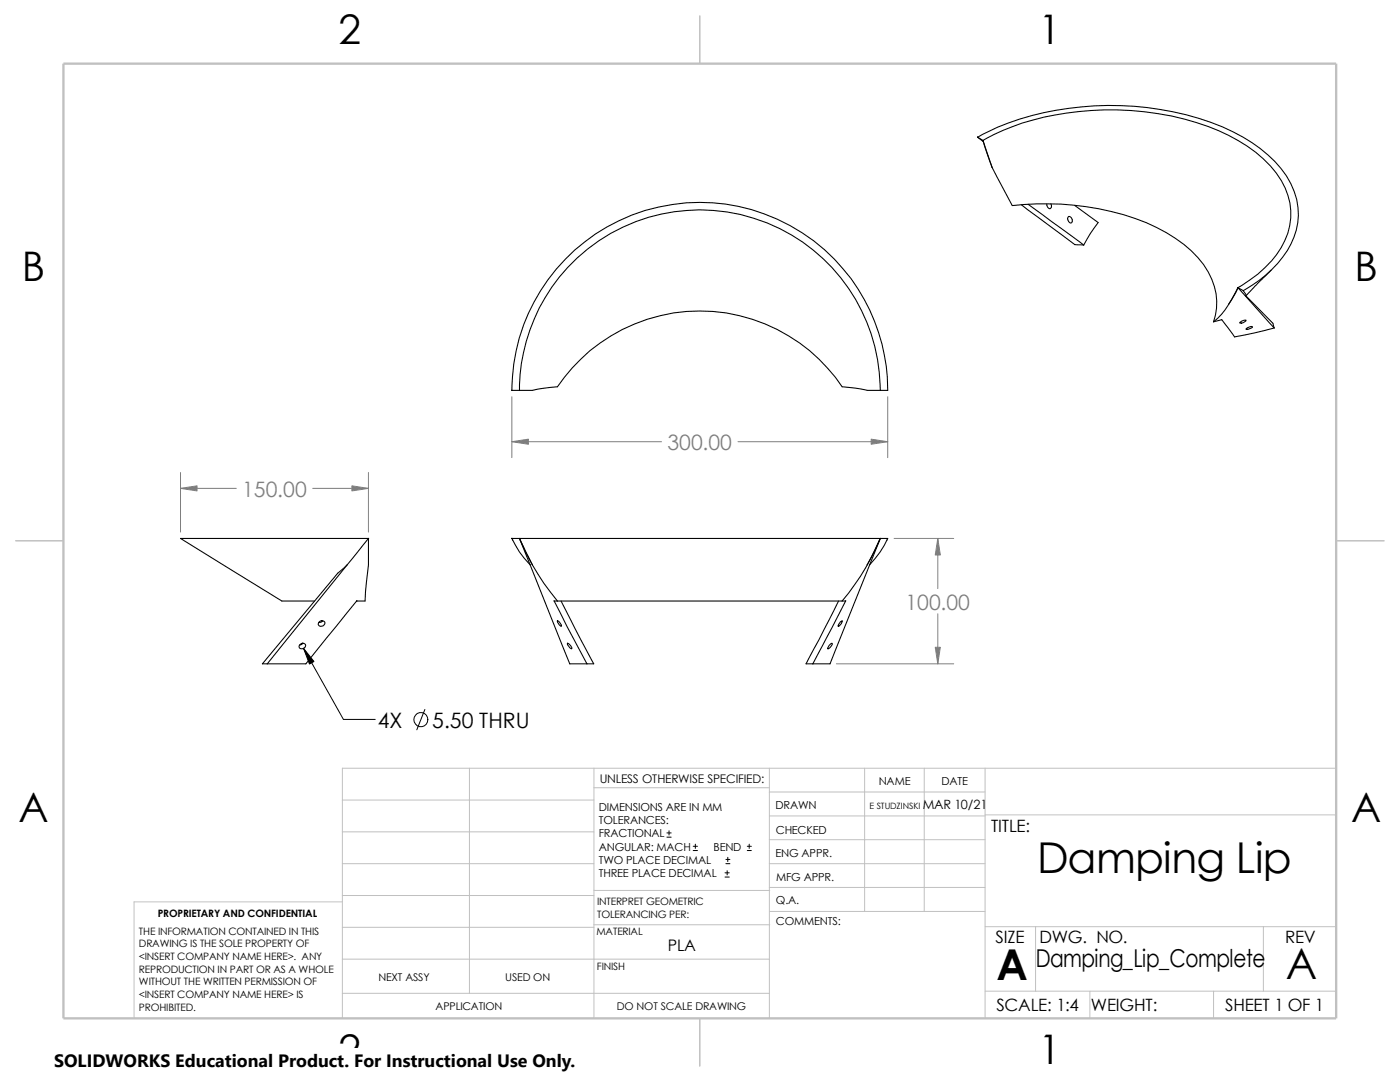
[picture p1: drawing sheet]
<svg xmlns="http://www.w3.org/2000/svg" width="279mm" height="216mm" viewBox="0 0 279 216" stroke-linecap="round" stroke-linejoin="round" font-family="sans-serif">
<g fill="none" stroke="#c0c0c0" stroke-width=".2">
<path d="M68.3 159.6h50.2M93.7 153.3v44.9M118.5 153.3v49.9M118.5 157.2h35M153.5 153.3v49.9M153.5 158h43.1M172.6 153.3v28.6M184.4 153.3v28.6M196.6 153.3v49.9M266.7 153.3h-198.4v49.9M68.3 178.7h50.2M68.3 172.3h50.2"/>
<path d="M68.3 166h50.2M68.3 180h-41.5v23.2M118.5 177.7h35.1M153.5 167.6h43.1M153.5 162.8h43.1M153.5 172.3h43.1M153.5 177.1h43.1M196.6 162.6h70.1M68.3 198.2h85.2M68.3 191.4h85.2M68.3 185h50.2M118.5 184.5h35.1"/>
<path d="M153.6 181.9h43M196.6 197.8h70.1M196.6 184.9h70.1M206.7 184.9v12.9M217.5 197.8v5.4M242.2 197.8v5.4M252.1 184.9v12.9"/>
</g>
<path d="M139.7 3.2v9.5M3.1 107.9h9.6M266.7 107.9h9.5M139.7 203.2v9.5" fill="none" stroke="#c0c0c0" stroke-width=".21"/>
<path d="M12.7 12.7h254v190.5h-254z" fill="none" stroke="#c0c0c0" stroke-width=".47"/>
<g fill="none" stroke="#000" stroke-width=".21">
<path d="M195.1 27.4h.1M195.1 27.4l1.1 .8M195.1 27.4l1.1 .6M195.1 27.4a54.4 54.4 0 0 1 26-6.4 57.2 57.2 0 0 1 25 5.3 25.2 25.2 0 0 1 11.5 10.3 13.3 13.3 0 0 1-1.6 14.7 24.7 24.7 0 0 1-7.9 6.7M196.2 28l1.8 5.4M196.2 28h.1M196.2 28a51.2 51.2 0 0 1 24.1-6.1 52.8 52.8 0 0 1 26.8 6.1 20.5 20.5 0 0 1 9.9 11 13.2 13.2 0 0 1-3.2 13 25.3 25.3 0 0 1-6.7 5.4M198 33.4l4 7.6a54.2 54.2 0 0 1 28.9 4.4 23.7 23.7 0 0 1 10.2 8.9 11.9 11.9 0 0 1 1.1 9.9M113.2 53.4a36 36 0 0 1 39.6-9 36 36 0 0 1 22.9 33.5h-.9a7.3 7.3 0 0 1-3.1-.3l-3.6-.4a34.3 34.3 0 0 0-56.8 0l-5 .7h-2.6a36.2 36.2 0 0 1 9.5-24.5zM203.8 40.9l10.7 7.9 1.8 .1M205.2 40.8l11.1 8.1M208.9 40.7a.7 .7 0 0 0 .8 .9l.1-.3-.1-.6"/>
<path d="M213.2 43.2a.73 .73 0 0 1 .7 .5 .73 .73 0 0 1-.2 .8 .86 .86 0 0 1-.5-1.3zM214.5 41l4.7 3.4-1.6 2.2-1.3 2.3M247.1 57.4l-1.9 3.3M247.1 57.4l-.4 .9-1.5 2.4M247.1 57.4h.1M247.1 57.4l1 .6M247.1 57.4l1.5 1.7M248.1 58l.5 .7v.4M248.6 59.1l5.7 6.3M248.6 59l5.4 5.5 .3 .9M253.7 53.9l-5.1 5.2M103.7 77.9h-1.5a37.5 37.5 0 0 1 37.5-37.5 37.5 37.5 0 0 1 37.5 37.5h-1.5"/>
<path d="M242.2 64.2l1.6-.4 2.6 3.4 7.9-1.8M245.2 60.7l-.1 .3a12.1 12.1 0 0 1-2.9 3.2M247.4 64.4l.1-.1a1.33 1.33 0 0 1 1.2-.4 1.03 1.03 0 0 1-1.3 .5zM248.7 65.6h.1a1.18 1.18 0 0 1 1.2-.4l-.2 .2a1.03 1.03 0 0 1-1.1 .2zM69.3 112.7l-1.9 1.7-15 18.1h.9M69.3 112.7l-16 19.8M71.2 119.9l-10.2 12.6h-7.7M73.5 107.4h-37.5l20.3 12.5h6.5M73.5 107.4l-4.2 5.3M73.5 107.4a49.3 49.3 0 0 1-.6 10.8v1.7h-1.7M73.5 107.4h.1M102.3 107.7v.1"/>
<path d="M103.7 107.4l2.6 5.3M103.7 107.4l1.2 2.7 1.4 2.6M103.7 107.4l2.1 5.3M103.7 107.4h-1.5a17.6 17.6 0 0 0 3.6 5.3M103.8 107.4h71.8M105.8 112.7l7.9 19.8h3.4M106.3 112.7a46 46 0 0 0 5 7.2M111.3 119.9h-.7l6.5 12.6M111.3 119.9h56.8M112 119.9l6.5 12.6h-1.4M167.3 119.9l-6.4 12.6h1.3M168.1 119.9h.7l-6.6 12.6"/>
<path d="M173.1 112.7l-.3 .6a52.6 52.6 0 0 1-4.7 6.6M173.6 112.7l-7.9 19.8h-3.5M175.7 107.4l-2.6 5.3M175.7 107.4l-1.2 2.8-1.4 2.5M175.7 107.4h1.5a18.5 18.5 0 0 1-3.6 5.3M175.7 107.4l-2.1 5.3M177 107.7v.1M59.9 128.6a.56 .56 0 0 1 1 0 .56 .56 0 0 1-.4 .8 .51 .51 0 0 1-.7-.1 .51 .51 0 0 1 .1-.7zM60.3 128.4h.2l-.7 .3M63.8 124a.61 .61 0 0 1 1 .2 .61 .61 0 0 1-.7 .8h-.2a.5 .5 0 0 1-.4-.5 .5 .5 0 0 1 .3-.5zM64.1 123.9h.2M64.4 123.9l-.3 .3h-.5"/>
<path d="M111.2 123.9a1.05 1.05 0 0 1 .8 1.1l-.3-.2zM113.2 128.4h.1a1.29 1.29 0 0 1 .8 1.1l-.4-.3-.4-.5zM165.8 128.5l.2-.1a1.06 1.06 0 0 1-.8 1zM167.7 124.1l.4-.2a1.32 1.32 0 0 1-.8 1z"/>
</g>
<g fill="none" stroke="#000" stroke-width=".2">
<path d="M60.6 129.4l7.9 14.2h6.4M84.8 141.6l-1.6 4M133.1 167h.8M133.1 166.2h.8M133.5 165.8v.8M138.3 169.7h.9M138.3 168.9h.9M138.8 168.4v.9M144.7 175h.8M144.7 174.2h.8M144.9 172.3h.8M144.9 171.5h.8"/>
<path d="M145.1 173.7v.9M145.2 171.1v.8M149.1 169.7h.8M149.1 168.9h.8M149.5 168.4v.9"/>
<circle cx="84" cy="143.6" r="1.41"/>
</g>
<path d="M102.2 79.2v12.1M177.2 79.2v12.1M36 94.3v11.9M36 97.5h11.2M62.4 97.5h11.1M73.5 94.3v11.9M102.2 88.1h29.8M147.3 88.1h29.9M178.4 107.4h11.9M187.2 107.4v10M166.9 132.5h23.4M187.2 122.5v10" fill="none" stroke="#808080" stroke-width=".2"/>
<g fill="#808080" stroke="#808080" stroke-width=".2">
<path d="M187.2 107.4l.5 3.3h-1.1z"/>
<path d="M186.6 129.2h1.1l-.5 3.3z"/>
<path d="M173.9 87.6l3.3 .5-3.3 .5z"/>
<path d="M102.2 88.1l3.3-.5v1z"/>
<path d="M36 97.5l3.3-.6v1.1z"/>
<path d="M70.2 96.9l3.3 .6-3.3 .5z"/>
</g>
<path d="M60.6 129.4l2.1 2.6-.9 .5z" fill="#000" stroke="#000" stroke-width=".2"/>
<path d="M10.8 209.2h104.1v6.7h-104.1z" fill="#fff"/>
<g font-size="8.5">
<text x="207" y="174.1">Damping Lip</text>
<text x="198.8" y="195.5">A</text>
<text x="256.6" y="195.3">A</text>
</g>
<g font-size="8.1">
<text x="67.6" y="8.8">2</text>
<text x="207.3" y="8.8">1</text>
<text x="4.4" y="56.1">B</text>
<text x="270.3" y="56.1">B</text>
<text x="3.7" y="164.1">A</text>
<text x="269.6" y="164.1">A</text>
<text x="67.6" y="212.3">2</text>
<text x="207.3" y="212.3">1</text>
</g>
<text font-size="4.9" x="206.7" y="193">Damping_Lip_Complete</text>
<g font-size="4.2" fill="#808080">
<text x="133.2" y="89.8">300.00</text>
<text x="48.3" y="99.1">150.00</text>
<text x="180.7" y="121.6">100.00</text>
</g>
<g font-size="4.2">
<text x="75.4" y="145.3">4X</text>
<text x="86.3" y="145.3">5.50 THRU</text>
</g>
<text font-size="3.6" x="10.8" y="213">SOLIDWORKS Educational Product. For Instructional Use Only.</text>
<g font-size="3.4">
<text x="197.8" y="166">TITLE:</text>
<text x="198.7" y="188.1">SIZE</text>
<text x="207.5" y="188.1">DWG. NO.</text>
<text x="256.5" y="188.2">REV</text>
<text x="198.8" y="201.7">SCALE: 1:4</text>
<text x="217.7" y="201.8">WEIGHT:</text>
<text x="244.5" y="201.7">SHEET 1 OF 1</text>
</g>
<text font-size="3.2" x="133.3" y="189.8">PLA</text>
<text font-size="2.5" x="184.1" y="161.4">MAR 10/21</text>
<text font-size="2.4" x="119.7" y="156.2">UNLESS OTHERWISE SPECIFIED:</text>
<g font-size="2.2">
<text x="119.5" y="161.8">DIMENSIONS ARE IN MM</text>
<text x="154.8" y="161.5">DRAWN</text>
<text x="175.4" y="156.7">NAME</text>
<text x="187.9" y="156.7">DATE</text>
<text x="119.5" y="164.4">TOLERANCES:</text>
<text x="119.5" y="167.1">FRACTIONAL</text>
<text x="154.8" y="166.3">CHECKED</text>
<text x="119.5" y="172.4">TWO PLACE DECIMAL</text>
<text x="119.5" y="169.8">ANGULAR: MACH</text>
<text x="142.4" y="169.8">BEND</text>
<text x="154.8" y="171">ENG APPR.</text>
<text x="119.5" y="175">THREE PLACE DECIMAL</text>
<text x="154.9" y="175.7">MFG APPR.</text>
<text x="154.9" y="184.7">COMMENTS:</text>
<text x="154.9" y="180.5">Q.A.</text>
</g>
<g font-size="2.1">
<text x="75.5" y="195.7">NEXT ASSY</text>
<text x="100.8" y="195.7">USED ON</text>
<text x="86.9" y="201.5">APPLICATION</text>
<text x="123.1" y="201.6">DO NOT SCALE DRAWING</text>
</g>
<g font-size="2">
<text x="31.5" y="183">PROPRIETARY AND CONFIDENTIAL</text>
<text x="119.2" y="183.1">TOLERANCING PER:</text>
<text x="119.2" y="180.6">INTERPRET GEOMETRIC</text>
<text x="27.7" y="186.5">THE INFORMATION CONTAINED IN THIS</text>
<text x="27.7" y="189.1">DRAWING IS THE SOLE PROPERTY OF</text>
<text x="27.7" y="191.6">&lt;INSERT COMPANY NAME HERE&gt;. ANY</text>
<text x="119" y="186.6">MATERIAL</text>
<text x="27.7" y="194.1">REPRODUCTION IN PART OR AS A WHOLE</text>
<text x="27.7" y="196.6">WITHOUT THE WRITTEN PERMISSION OF</text>
<text x="119.1" y="193.5">FINISH</text>
<text x="27.7" y="201.7">PROHIBITED.</text>
<text x="27.7" y="199.1">&lt;INSERT COMPANY NAME HERE&gt; IS</text>
</g>
<text font-size="1.7" x="173.5" y="161.5">E STUDZINSKI</text>
</svg>
